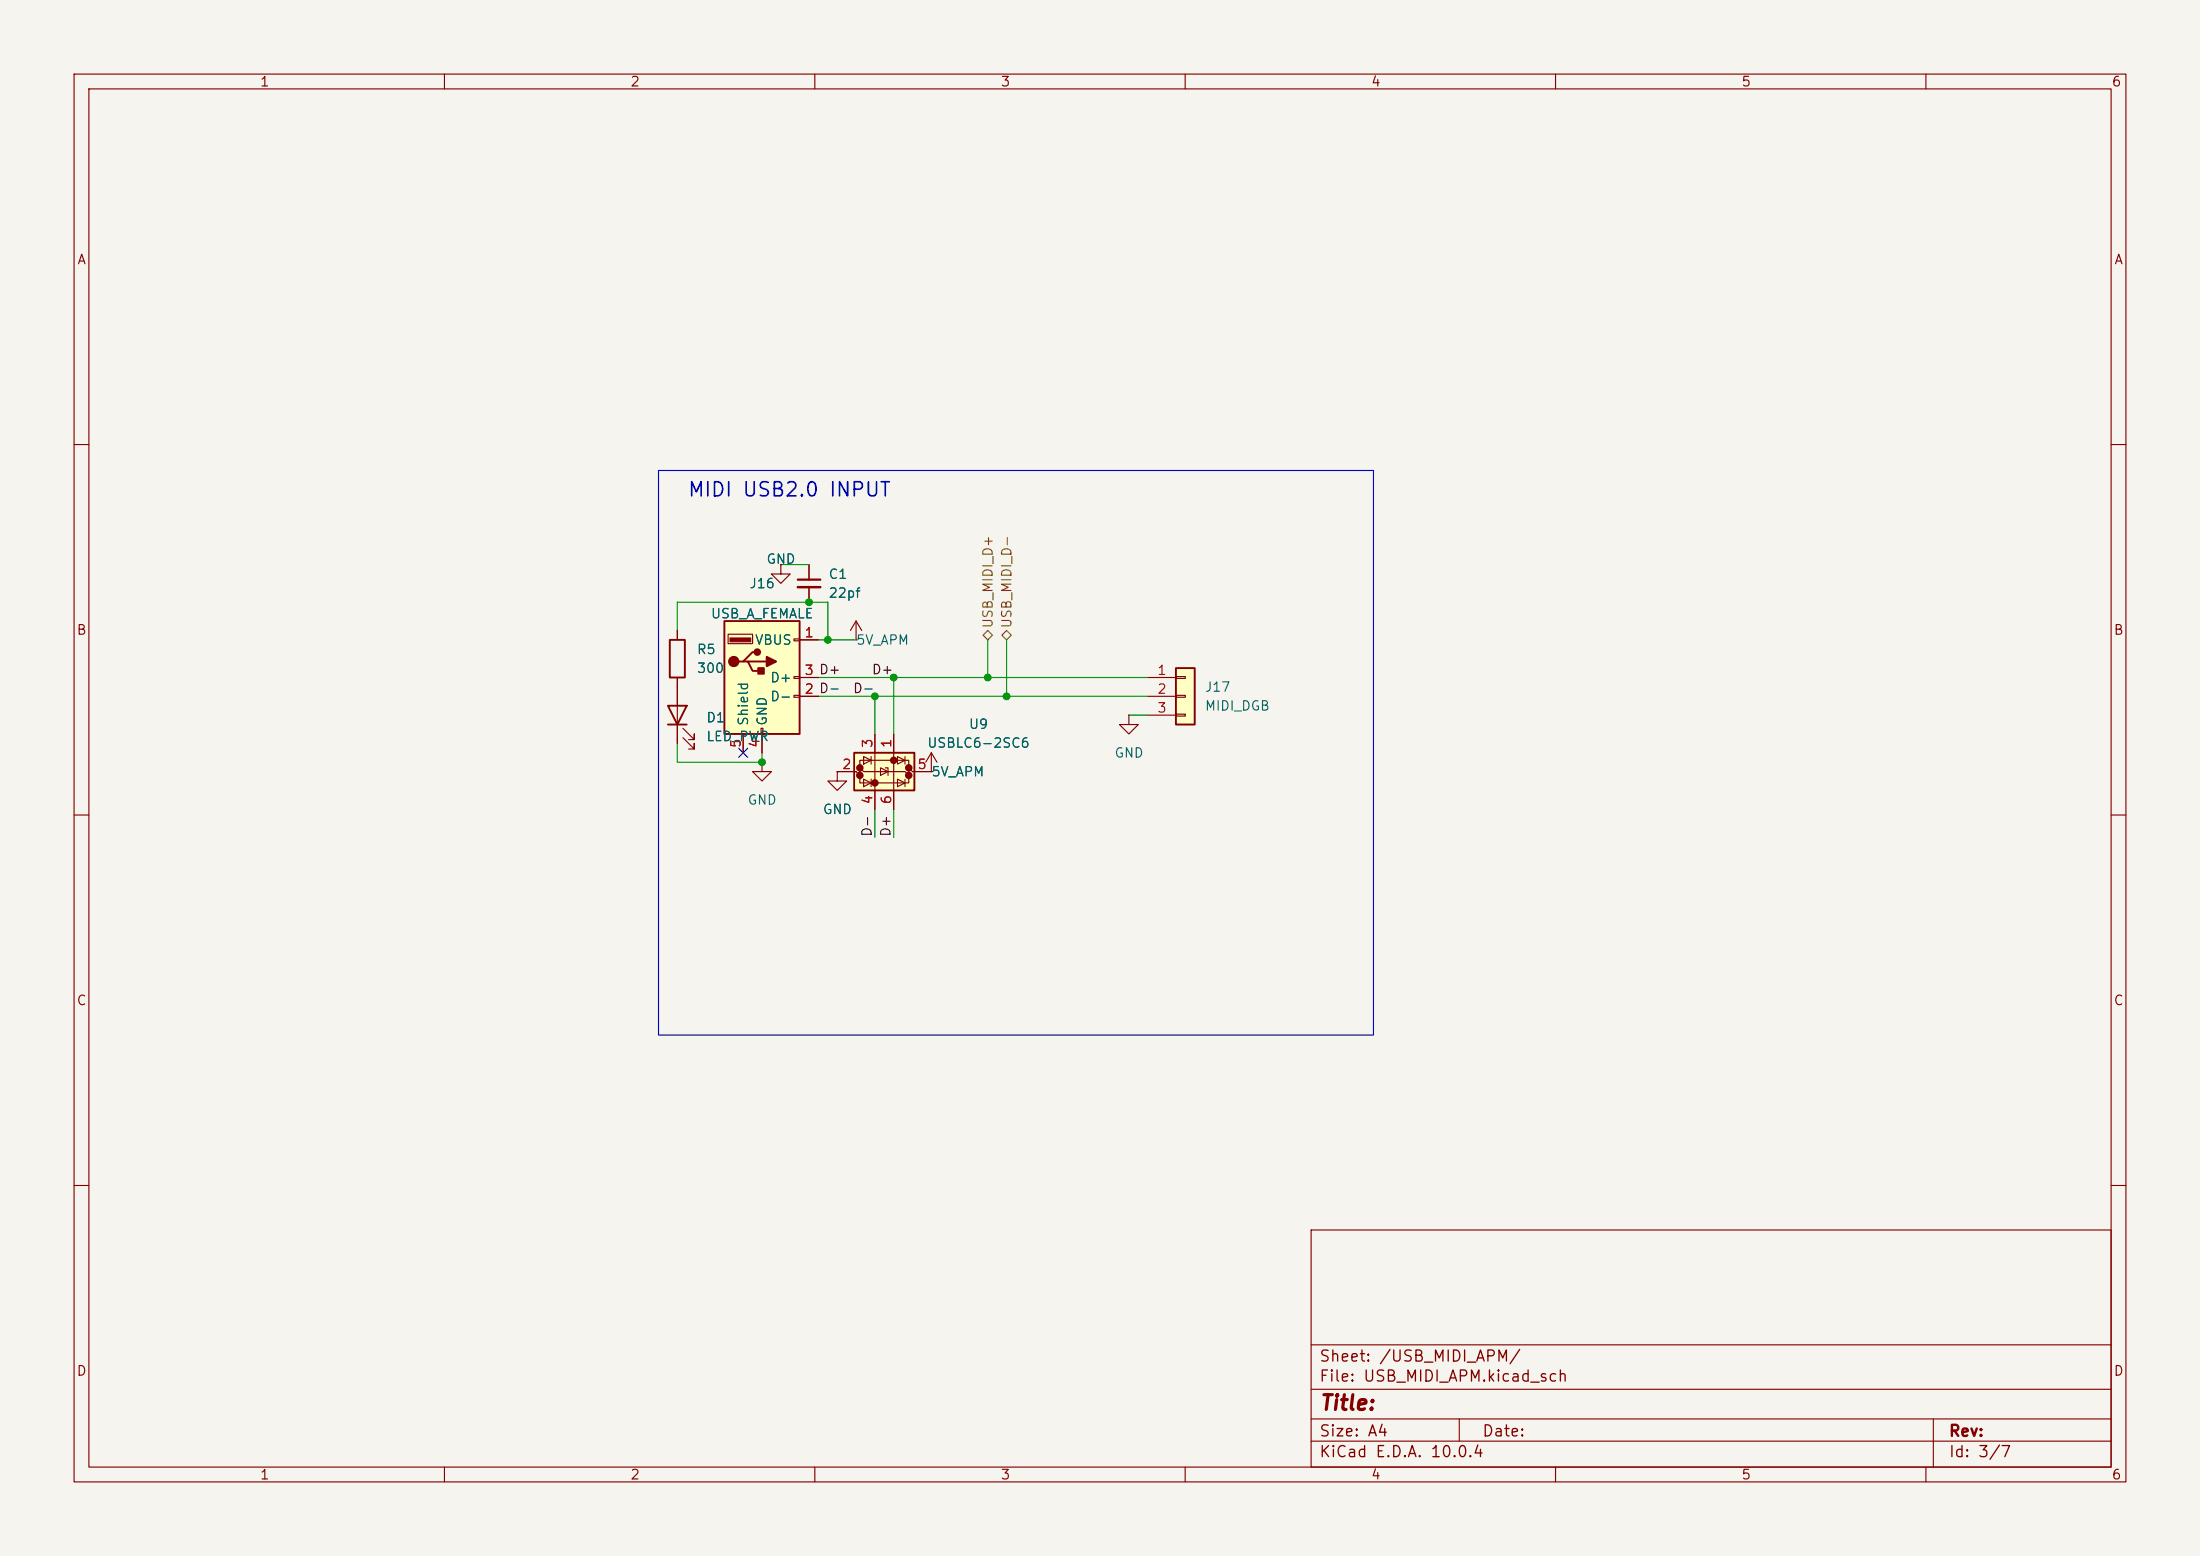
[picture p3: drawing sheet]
<svg xmlns="http://www.w3.org/2000/svg" width="297mm" height="210mm" viewBox="0 0 297 210" stroke-linecap="round" stroke-linejoin="round" font-family="sans-serif">
<path d="M0 0h297v210h-297z" fill="#f5f4ef" stroke="#f5f4ef" stroke-width=".14"/>
<g fill="none" stroke="#840000" stroke-width=".15">
<path d="M10 10h277v190h-277zM12 12h273v186h-273zM60 10v2M110 10v2M160 10v2M210 10v2M260 10v2M10 60h2M105.4 76.2v1.3h1.3l-1.3 1.2-1.3-1.2h1.3M105.4 76.2h.1M285 60h2M10 110h2"/>
<path d="M285 110h2M10 160h2M177 166h108v32h-108zM285 160h2M60 198v2M110 198v2M160 198v2M177 194.5h108M177 191.5h108M177 187.5h108M177 181.5h108M197 191.5v3"/>
<path d="M210 198v2M260 198v2M261 191.5v6.5"/>
</g>
<path d="M97.8 83.8h10.1v15.3h-10.1z" fill="#ffffc2"/>
<path d="M90.2 95.3h2.5l-1.3 2.5zM90.2 97.8h2.5M90.4 86.4h2.1v5h-2.1zM97.8 83.8h10.1v15.3h-10.1zM100.3 89.3h.7l.6 1.3h1.3M101 89.3h2.5M102.2 88h-.6l-1.3 1.3h-.6" fill="none" stroke="#840000" stroke-width=".25"/>
<g fill="#840000" stroke="#840000" stroke-width=".25">
<path d="M102.4 90.2h.7v.7h-.7z"/>
<path d="M103.5 88.6l1.3 .7-1.3 .6z"/>
<circle cx="99.1" cy="89.3" r=".63"/>
<circle cx="102.2" cy="88" r=".38"/>
</g>
<path d="M98.6 86.1h2.7v.5h-2.7z" fill="#840000" stroke="#840000" stroke-width=".15"/>
<g fill="none" stroke="#840000" stroke-width=".15">
<path d="M91.4 85.1v1.3M91.4 91.4v8.9M92.2 99.6l1.5 1.5v-.8v.8h-.7M92.2 98.3l1.5 1.5v-.7v.7h-.7M98.3 85.6h3.3v1.3h-3.3zM100.3 99.1v2.5M102.7 98.3h.3v.8h-.3zM102.9 99.1v2.5M107.2 86.2h.7v.3h-.7zM107.2 91.3h.7v.3h-.7zM107.2 93.9h.7v.2h-.7zM107.9 86.4h2.6"/>
<path d="M107.9 94h2.6M107.9 91.4h2.6M152.4 96.5v1.3h1.3l-1.3 1.3-1.3-1.3h1.3M152.4 96.5h.1M102.9 102.9v1.2h1.2l-1.2 1.3-1.3-1.3h1.3M102.9 102.9h.1"/>
</g>
<path d="M158.7 90.2h2.6v7.6h-2.6z" fill="#ffffc2"/>
<path d="M158.7 90.2h2.6v7.6h-2.6z" fill="none" stroke="#840000" stroke-width=".25"/>
<path d="M109.2 76.2v2M109.2 79.2v2.1M154.9 91.4h3.8M154.9 94h3.8M154.9 96.5h3.8M158.7 91.3h1.3v.3h-1.3zM158.7 93.9h1.3v.2h-1.3zM158.7 96.4h1.3v.2h-1.3z" fill="none" stroke="#840000" stroke-width=".15"/>
<path d="M107.7 78.2h3" fill="none" stroke="#840000" stroke-width=".3"/>
<path d="M107.7 79.2h3" fill="none" stroke="#840000" stroke-width=".33"/>
<path d="M115.3 101.6h8.1v5.1h-8.1z" fill="#ffffc2"/>
<g fill="#840000" stroke="#840000" stroke-width=".51">
<circle cx="120.6" cy="102.6" r=".25"/>
<circle cx="122.7" cy="103.6" r=".25"/>
<circle cx="116.1" cy="103.6" r=".25"/>
<circle cx="122.7" cy="104.6" r=".25"/>
<circle cx="116.1" cy="104.6" r=".25"/>
<circle cx="118.1" cy="105.7" r=".25"/>
</g>
<g fill="none" stroke="#840000" stroke-width=".15">
<path d="M105.4 76.2h.1M109.2 76.2v2M109.2 79.2v2.1M91.4 85.1v1.3M91.4 91.4v3.9M91.4 97.8v2.5M100.3 99.1v2.5M102.9 99.1v2.5M107.9 86.4h2.6M107.9 94h2.6M107.9 91.4h2.6M115.6 86.4h.1"/>
<path d="M115.6 83.8l-.8 1.3M115.6 83.8l.7 1.3M115.6 83.8v2.6M118.1 99.1v10.1M120.6 99.1v10.1M113 104.1h2.6l.5 .5v-1l.5 .5h5.6l.5 .5v-1l.5 .5h2.5M113 104.1v1.3h1.3l-1.3 1.3-1.2-1.3h1.2M113 104.1h.1M116.1 103.6v-1h6.6v1M116.1 104.6v1.1h6.6v-1.1M116.6 102.1l1 .5-1 .5zM116.6 105.2l1 .5-1 .5z"/>
<path d="M117.6 102.1v1M117.6 105.2v1M118.9 103.6l1 .5-1 .5zM119.5 103.6h.4v1M121.2 102.1l1 .5-1 .5zM121.2 105.2l1 .5-1 .5zM122.2 102.1v1M122.2 105.2v1M125.7 104.1h.1M125.7 101.6l-.7 1.3M125.7 101.6l.8 1.3M125.7 101.6v2.5"/>
</g>
<path d="M115.3 101.6h8.1v5.1h-8.1z" fill="none" stroke="#840000" stroke-width=".25"/>
<path d="M133.3 85.1l.7 .6-.7 .7-.6-.7zM135.3 85.7l.6-.6 .6 .6-.6 .7z" fill="none" stroke="#725600" stroke-width=".15"/>
<g fill="none" stroke="#009600" stroke-width=".15">
<path d="M105.4 76.2h3.8M91.4 85.1v-3.8h20.4v5.1M110.5 91.4h44.4M110.5 94h44.4M110.5 86.4h5.1M118.1 94v5.1M120.6 91.4v7.7M133.3 86.4v5M135.9 86.4v7.6M152.4 96.5h2.5M91.4 100.3v2.6h11.5v-1.3M118.1 109.2v3.8"/>
<path d="M120.6 109.2v3.8"/>
</g>
<path d="M99.7 101l1.2 1.2M100.9 101l-1.2 1.2" fill="none" stroke="#000084" stroke-width=".15"/>
<path d="M88.9 63.5h96.5v76.2h-96.5z" fill="none" stroke="#0000c2" stroke-width=".15"/>
<g fill="#009600" stroke="#009600" stroke-width=".14">
<circle cx="109.2" cy="81.3" r=".46"/>
<circle cx="133.3" cy="91.4" r=".46"/>
<circle cx="118.1" cy="94" r=".46"/>
<circle cx="135.9" cy="94" r=".46"/>
<circle cx="102.9" cy="102.9" r=".46"/>
<circle cx="120.6" cy="91.4" r=".46"/>
<circle cx="111.8" cy="86.4" r=".46"/>
</g>
<text font-size="2" fill="#840000" x="178" y="190.8">Title:</text>
<text font-size="1.9" fill="#0000c2" x="92.7" y="67.5">MIDI USB2.0 INPUT</text>
<g font-size="1.5" fill="#840000">
<text x="178" y="184.2">Sheet: /USB_MIDI_APM/</text>
<text x="178" y="186.9">File: USB_MIDI_APM.kicad_sch</text>
<text x="178" y="197.1">KiCad E.D.A. 10.0.4</text>
<text x="178" y="194.3">Size: A4</text>
<text x="200" y="194.3">Date:</text>
<text x="263" y="194.3">Rev:</text>
<text x="263" y="197.1">Id: 3/7</text>
</g>
<g font-size="1.3" fill="#840000">
<text x="35" y="12">1</text>
<text x="85" y="12">2</text>
<text x="135" y="12">3</text>
<text x="185" y="12">4</text>
<text x="235" y="12">5</text>
<text x="285" y="12">6</text>
<text x="10.3" y="36">A</text>
<text x="285.3" y="36">A</text>
<text x="10.3" y="86">B</text>
<text x="285.3" y="86">B</text>
<text x="10.3" y="136">C</text>
<text x="285.3" y="136">C</text>
<text x="10.3" y="186">D</text>
<text x="285.3" y="186">D</text>
<text x="35" y="200">1</text>
<text x="85" y="200">2</text>
<text x="135" y="200">3</text>
<text x="185" y="200">4</text>
<text x="235" y="200">5</text>
<text x="285" y="200">6</text>
</g>
<g font-size="1.3" fill="#006464">
<text x="103.4" y="76.4">GND</text>
<text x="95.9" y="83.8">USB_A_FEMALE</text>
<text x="101.1" y="79.7">J16</text>
<text x="111.8" y="78.4">C1</text>
<text x="111.8" y="81">22pf</text>
<text x="94" y="88.6">R5</text>
<text x="101.8" y="87.3">VBUS</text>
<text x="115.5" y="87.3">5V_APM</text>
<text x="94" y="91.1">300</text>
<text x="103.9" y="95">D-</text>
<text x="103.9" y="92.4">D+</text>
<text x="162.6" y="93.7">J17</text>
<text x="95.3" y="97.8">D1</text>
<text x="95.3" y="100.3">LED_PWR</text>
<text x="101.3" y="98" transform="rotate(-90 101.3 98)">Shield</text>
<text x="103.8" y="98" transform="rotate(-90 103.8 98)">GND</text>
<text x="125.1" y="101.2">USBLC6-2SC6</text>
<text x="130.7" y="98.7">U9</text>
<text x="162.6" y="96.2">MIDI_DGB</text>
<text x="125.6" y="105.1">5V_APM</text>
<text x="150.4" y="102.6">GND</text>
<text x="100.8" y="108.9">GND</text>
<text x="111" y="110.2">GND</text>
</g>
<g font-size="1.3" fill="#a90000">
<text x="108.5" y="86.3">1</text>
<text x="108.5" y="94">2 D-</text>
<text x="108.5" y="91.4">3 D+</text>
<text x="108.5" y="94">2</text>
<text x="108.5" y="91.4">3</text>
<text x="156.1" y="91.4">1</text>
<text x="156.1" y="94">2</text>
<text x="100.3" y="101" transform="rotate(-90 100.3 101)">5</text>
<text x="102.8" y="101" transform="rotate(-90 102.8 101)">4</text>
<text x="118.1" y="101" transform="rotate(-90 118.1 101)">3</text>
<text x="120.6" y="101" transform="rotate(-90 120.6 101)">1</text>
<text x="156.1" y="96.5">3</text>
<text x="113.6" y="104.1">2</text>
<text x="123.8" y="104.1">5</text>
<text x="118.1" y="108.7" transform="rotate(-90 118.1 108.7)">4</text>
<text x="120.6" y="108.7" transform="rotate(-90 120.6 108.7)">6</text>
</g>
<g font-size="1.3" fill="#725600">
<text x="134.3" y="84.9" transform="rotate(-90 134.3 84.9)">USB_MIDI_D+</text>
<text x="136.9" y="84.9" transform="rotate(-90 136.9 84.9)">USB_MIDI_D-</text>
</g>
<g font-size="1.3" fill="#0f0f0f">
<text x="115.1" y="93.9">D-</text>
<text x="117.6" y="91.3">D+</text>
<text x="118" y="113" transform="rotate(-90 118 113)">D-</text>
<text x="120.5" y="113" transform="rotate(-90 120.5 113)">D+</text>
</g>
</svg>
